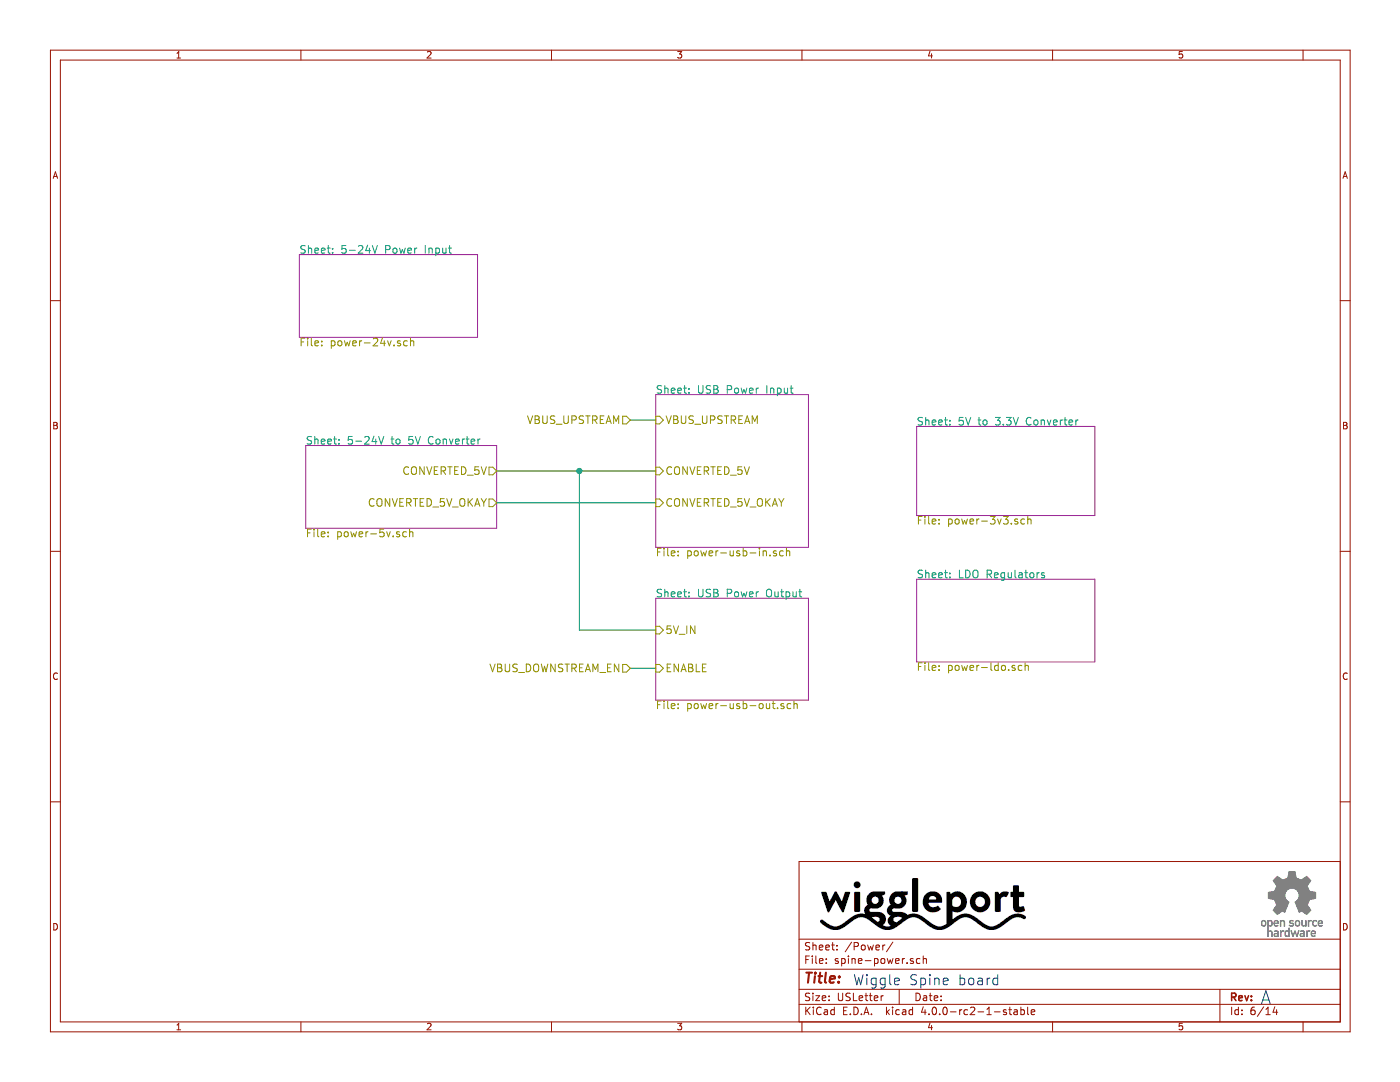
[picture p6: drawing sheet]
EESchema Schematic File Version 2
LIBS:power
LIBS:device
LIBS:transistors
LIBS:conn
LIBS:linear
LIBS:regul
LIBS:74xx
LIBS:cmos4000
LIBS:adc-dac
LIBS:memory
LIBS:xilinx
LIBS:microcontrollers
LIBS:dsp
LIBS:microchip
LIBS:analog_switches
LIBS:motorola
LIBS:texas
LIBS:intel
LIBS:audio
LIBS:interface
LIBS:digital-audio
LIBS:philips
LIBS:display
LIBS:cypress
LIBS:siliconi
LIBS:opto
LIBS:atmel
LIBS:contrib
LIBS:valves
LIBS:ftdi
LIBS:Lattice
LIBS:silabs
LIBS:Cypress_cy8c5xlp
LIBS:Cypress_PSoC
LIBS:Lattice_iCE_FPGA
LIBS:xess
LIBS:xilinx6s
LIBS:xilinx6v
LIBS:xilinx7
LIBS:wiggle-spine-cache
EELAYER 25 0
EELAYER END
$Descr USLetter 11000 8500
encoding utf-8
Sheet 6 14
Title ""
Date ""
Rev ""
Comp ""
Comment1 ""
Comment2 ""
Comment3 ""
Comment4 ""
$EndDescr
Text HLabel 4950 3300 0    60   Input ~ 0
VBUS_UPSTREAM
Text HLabel 4950 5250 0    60   Input ~ 0
VBUS_DOWNSTREAM_EN
$Sheet
S 2400 3500 1500 650 
U 564C96C9
F0 "5-24V to 5V Converter" 60
F1 "power-5v.sch" 60
F2 "CONVERTED_5V" O R 3900 3700 60 
F3 "CONVERTED_5V_OKAY" O R 3900 3950 60 
$EndSheet
$Sheet
S 7200 3350 1400 700 
U 564C9730
F0 "5V to 3.3V Converter" 60
F1 "power-3v3.sch" 60
$EndSheet
$Sheet
S 5150 4700 1200 800 
U 564C98FC
F0 "USB Power Output" 60
F1 "power-usb-out.sch" 60
F2 "5V_IN" I L 5150 4950 60 
F3 "ENABLE" I L 5150 5250 60 
$EndSheet
$Sheet
S 5150 3100 1200 1200
U 564C99C9
F0 "USB Power Input" 60
F1 "power-usb-in.sch" 60
F2 "VBUS_UPSTREAM" I L 5150 3300 60 
F3 "CONVERTED_5V" I L 5150 3700 60 
F4 "CONVERTED_5V_OKAY" I L 5150 3950 60 
$EndSheet
$Sheet
S 2350 2000 1400 650 
U 564CE155
F0 "5-24V Power Input" 60
F1 "power-24v.sch" 60
$EndSheet
$Sheet
S 7200 4550 1400 650 
U 564D1542
F0 "LDO Regulators" 60
F1 "power-ldo.sch" 60
$EndSheet
Wire Wire Line
	5150 4950 4550 4950
Wire Wire Line
	4550 4950 4550 3700
Wire Wire Line
	3900 3700 5150 3700
Connection ~ 4550 3700
Wire Wire Line
	3900 3950 5150 3950
Wire Wire Line
	4950 3300 5150 3300
Wire Wire Line
	4950 5250 5150 5250
Text Notes 6700 7750 0    79   ~ 0
Wiggle Spine board
Text Notes 9900 7900 0    102  ~ 0
A
$EndSCHEMATC
